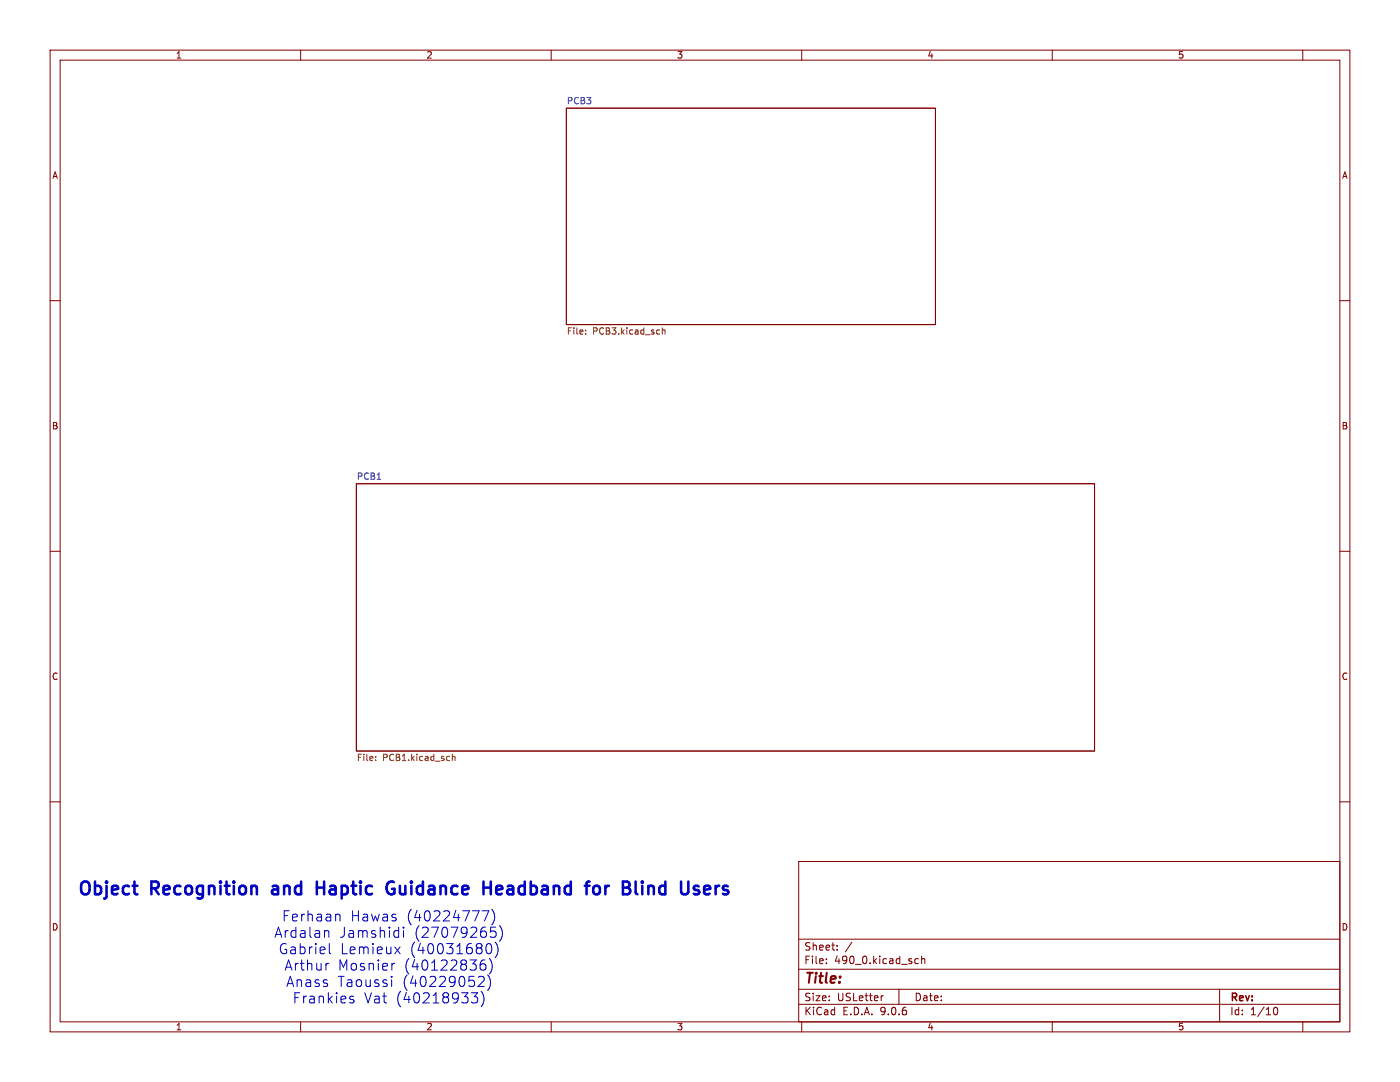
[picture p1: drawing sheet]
<svg xmlns="http://www.w3.org/2000/svg" width="279mm" height="216mm" viewBox="0 0 279 216" stroke-linecap="round" stroke-linejoin="round" font-family="sans-serif">
<g fill="none" stroke="#840000" stroke-width=".2">
<path d="M10 10h259.4v195.9h-259.4zM12 12h255.4v191.9h-255.4zM60 10v2M110 10v2M160 10v2M210 10v2M260 10v2M113 21.6h73.7v43.2h-73.7zM10 60h2M267.4 60h2M71.1 96.5h147.3v53.4h-147.3zM10 110h2"/>
<path d="M267.4 110h2M10 160h2M159.4 171.9h108v32h-108zM267.4 160h2M159.4 197.4h108M159.4 193.4h108M159.4 187.4h108M164.9 192.1v.2M164.9 191.4v.1M167.1 189.4v.2M167.1 188.7v.1M170 188l-1.3 1.9"/>
<path d="M176.3 198.7l-.3 .1M179.4 197.4v3M182.7 192.2h.6M182.7 191.4h.6M183.9 191.4l.2-.1 .4 .1 .1 .9M183.9 190.8v1.5M243.4 197.4v6.5M60 203.9v2M110 203.9v2M159.4 200.4h108M160 203.9v2M210 203.9v2"/>
<path d="M254.1 201.6l.2-.5 .2-.1a.8 .8 0 0 1 .5 .7 .8 .8 0 0 1-.5 .8l-.2-.2-.2-.4M260 203.9v2"/>
</g>
<path d="M116.9 66.6v.1M116.9 65.9v.1M132.2 65.4v1.3M132.2 66l.5-.1v.8M75 151.6v.2M75 151v.1M90.3 150.5v1.3M90.3 151h.5v.8" fill="none" stroke="#725600" stroke-width=".2"/>
<g fill="none" stroke="#0000c2" stroke-width=".51">
<path d="M26.5 176.8h.9M27.2 178.4h.2M63.2 175.9v2.5M63.2 177.1h1.5M78.6 176a1.05 1.05 0 0 0-1.2 .2 1.05 1.05 0 0 0-.3 1.2 .95 .95 0 0 0 .5 .9 .95 .95 0 0 0 1.1-.1v-.8h-.5M96.5 177.1h1.4M97.9 175.9v2.5M99.9 176.8h-.5l-.4 .3 .2 1.2 .7 .1M100.2 177.4l-1.2 .2M118.5 177a.69 .69 0 0 1 .7-.3 .69 .69 0 0 1 .5 .5v.8a.69 .69 0 0 1-.5 .5 .69 .69 0 0 1-.7-.3M120.8 176.8v1.6M120.9 177l-.1 .2"/>
<path d="M128.2 175.9v.2M128.2 176.8v1.6M128.2 175.9l-.1 .1 .1 .1M128.2 175.9l.1 .1-.1 .1M140.5 177.6l1.2-.2-.1-.5-.7-.1-.4 .3 .1 1.2 .3 .1 .7-.1"/>
</g>
<g fill="none" stroke="#0000c2" stroke-width=".2">
<path d="M65 185.7l.5 .1 .1 .2v1M65.6 192.2l-.4 .1M65.7 188.3v1.7l.3 .3M67.3 182.4l.5 .1 .1 .2v1.1M70.1 199.4l.5 .1 .1 .3-.3 .3h-.4M70.1 198.8l.5 .1M78.1 194.9l.1 .1M78.2 194.8v.2M78.2 195.5v1.4M78.3 194.9l-.1 .1M78.8 189l1.1 1.3M78.8 192.2l-.4 .1"/>
<path d="M79.9 189l-1.1 1.3M80.5 185.7v1.3M95.3 198.1l-.6 .8a.55 .55 0 0 1 .6 .4v.4l-.2 .3h-.9M95.8 194.8l.6 .1a.55 .55 0 0 1 .1 .8l-1.1 1.2h1.2M95.8 192.7l.4-.4h.4l.4 .4v.5l-.4 .4-.6-.1-.2-.3M95.9 192l-.1 .4M96 197.8a2.33 2.33 0 0 1 0 3.1M96.2 181.7h1.4l-.9 2.1M97.1 188.7l-.1 .4M97.3 194.5a2.33 2.33 0 0 1 0 3.1M97.7 191.3a2.33 2.33 0 0 1 0 3.1M97.9 188.4a1.35 1.35 0 0 1-.2 1.9h-.2a.74 .74 0 0 1-.5-.8"/>
<path d="M98.1 181.4a2.33 2.33 0 0 1 0 3.1M98.8 188a2.33 2.33 0 0 1 0 3.1M98.9 185h-1v1l.2-.2 .7 .1 .2 .3-.1 .6-.3 .2h-.5l-.2-.2M99.7 184.7a2.33 2.33 0 0 1 0 3.1"/>
</g>
<g font-size="3.5" fill="#0000c2">
<text x="15.2" y="179.3">Object</text>
<text x="30.1" y="179.3">Recognition</text>
<text x="55.3" y="179.3">and</text>
<text x="65.2" y="179.3">Haptic</text>
<text x="80.2" y="179.3">Guidance</text>
<text x="100.5" y="179.3">Headband</text>
<text x="122" y="179.3">for</text>
<text x="130.3" y="179.3">Blind</text>
<text x="142.9" y="179.3">Users</text>
</g>
<g font-size="2.8" fill="#0000c2">
<text x="56.2" y="184.1">Ferhaan</text>
<text x="69.9" y="184.1">Hawas</text>
<text x="81.1" y="184.1">(40224777)</text>
<text x="54.7" y="187.3">Ardalan</text>
<text x="55.5" y="190.6">Gabriel</text>
<text x="67.7" y="187.3">Jamshidi</text>
<text x="67.9" y="190.6">Lemieux</text>
<text x="81.8" y="190.6">(40031680)</text>
<text x="82.6" y="187.3">(27079265)</text>
<text x="56.7" y="193.9">Arthur</text>
<text x="57" y="197.2">Anass</text>
<text x="67.3" y="197.2">Taoussi</text>
<text x="67.4" y="193.9">Mosnier</text>
<text x="80.3" y="197.2">(40229052)</text>
<text x="80.6" y="193.9">(40122836)</text>
<text x="58.3" y="200.4">Frankies</text>
<text x="72.6" y="200.4">Vat</text>
<text x="79" y="200.4">(40218933)</text>
</g>
<text font-size="2.8" fill="#840000" x="160.4" y="196.8">Title:</text>
<g font-size="2.1" fill="#840000">
<text x="160.4" y="189.9">Sheet:</text>
<text x="160.4" y="192.6">File:</text>
<text x="166.5" y="192.6">490_0.kicad_sch</text>
<text x="160.4" y="202.8">KiCad</text>
<text x="160.4" y="200">Size:</text>
<text x="167.1" y="200">USLetter</text>
<text x="168.1" y="202.8">E.D.A.</text>
<text x="175.7" y="202.8">9.0.6</text>
<text x="182.4" y="200">Date:</text>
<text x="245.4" y="200.2">Rev:</text>
<text x="245.4" y="202.8">Id:</text>
<text x="249.5" y="202.8">1/10</text>
</g>
<g font-size="1.8" fill="#840000">
<text x="35" y="11.9">1</text>
<text x="85" y="11.9">2</text>
<text x="135" y="11.9">3</text>
<text x="185" y="11.9">4</text>
<text x="235" y="11.9">5</text>
<text x="10.3" y="35.9">A</text>
<text x="267.7" y="35.9">A</text>
<text x="10.3" y="85.9">B</text>
<text x="267.7" y="85.9">B</text>
<text x="10.3" y="135.9">C</text>
<text x="267.7" y="135.9">C</text>
<text x="10.3" y="185.9">D</text>
<text x="267.7" y="185.9">D</text>
<text x="35" y="205.8">1</text>
<text x="85" y="205.8">2</text>
<text x="135" y="205.8">3</text>
<text x="185" y="205.8">4</text>
<text x="235" y="205.8">5</text>
</g>
<g font-size="1.8" fill="#006464">
<text x="113" y="20.9">PCB3</text>
<text x="71.1" y="95.8">PCB1</text>
</g>
<g font-size="1.8" fill="#725600">
<text x="113" y="67.1">File:</text>
<text x="118.3" y="67.1">PCB3.kicad_sch</text>
<text x="71.1" y="152.2">File:</text>
<text x="76.3" y="152.2">PCB1.kicad_sch</text>
</g>
</svg>
